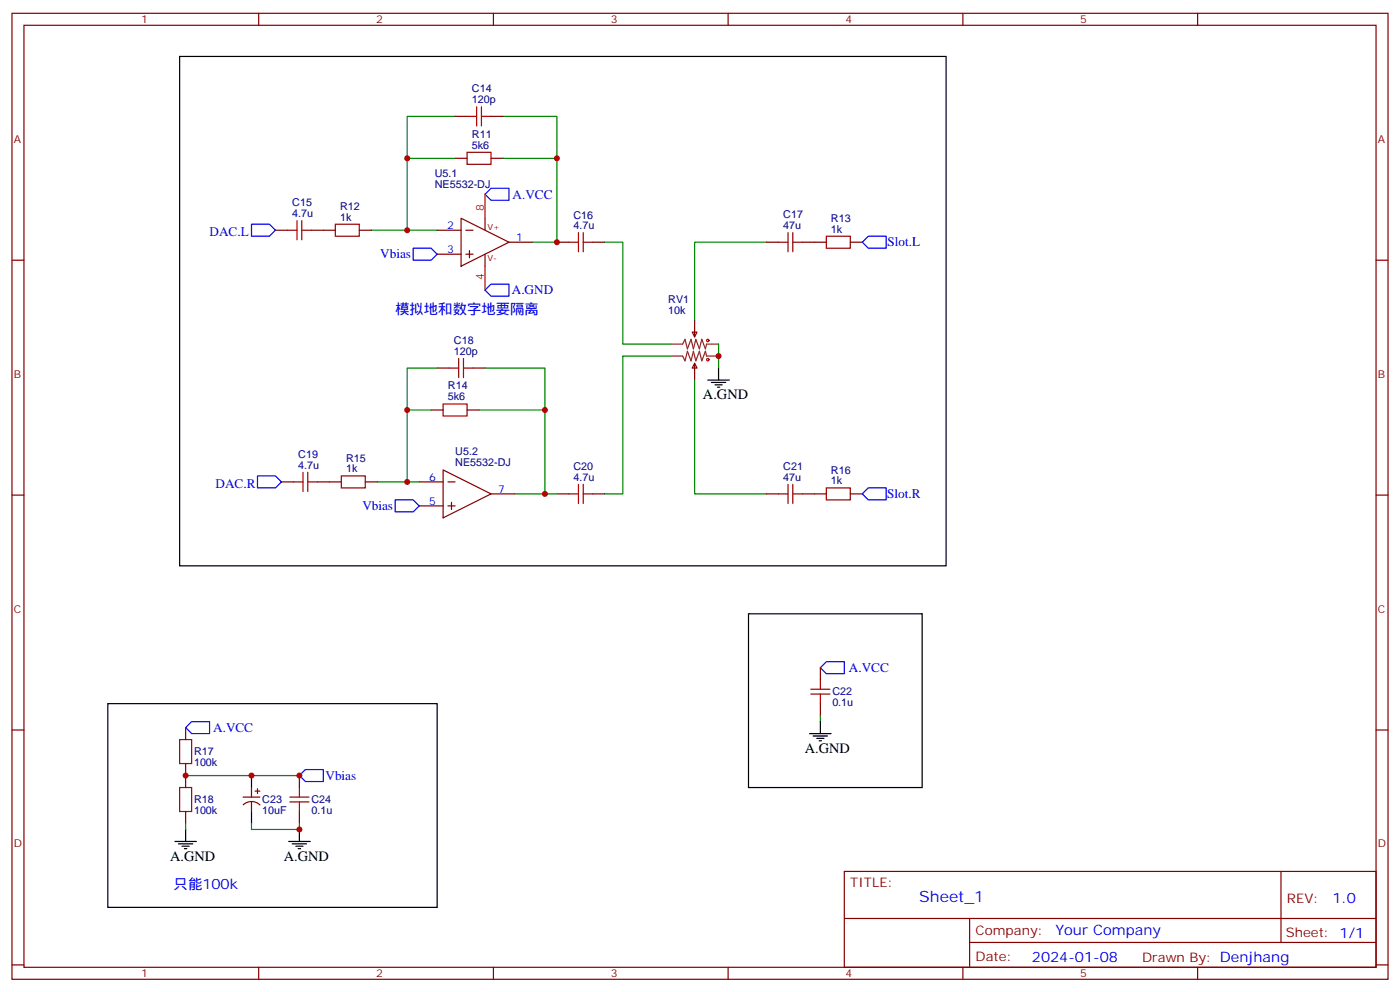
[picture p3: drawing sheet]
<svg xmlns="http://www.w3.org/2000/svg" width="412mm" height="292mm" viewBox="0 0 412 292" stroke-linecap="round" stroke-linejoin="round" font-family="sans-serif">
<g fill="none" stroke="#870000" stroke-width=".35">
<path d="M3.5 3.9h405.4v284.4h-405.4zM7.1 7.4h398.2v277.3h-398.2zM76.2 3.9v3.5M145.3 3.9v3.5M214.5 3.9v3.5M283.6 3.9v3.5M352.8 3.9v3.5M134.1 34.3h3.5M144.6 34.3h3.6M134.1 46.6h3.5M144.6 46.6h3.6M3.5 76.6h3.6"/>
<path d="M81.1 67.8h3.6M91.7 67.8h7.1M105.8 67.8h3.6M128.8 67.8h7M128.8 74.8h7M135.8 64.2l14.1 7.1-14.1 7.1zM137.2 67.8h2.1M137.2 74.8h2.1M138.3 73.8v2.1M142.9 64.2v3.6M142.9 74.8v3.6M149.9 71.3h7.1"/>
<path d="M164 71.3h3.6M174.6 71.3h3.6M225.8 71.3h3.5M236.4 71.3h7M250.5 71.3h3.5M405.3 76.6h3.6M203.9 97.8h1.4l-.7 1.4zM204.6 94.2v5M128.8 108.3h3.5M139.3 108.3h3.6M204.6 106.9l.7 1.4h-1.4zM204.6 106.9v5"/>
<path d="M127 120.7h3.5M130.5 138.3l14.1 7.1-14.1 7zM137.6 120.7h3.5M3.5 145.7h3.6M82.9 141.9h3.5M93.5 141.9h7M107.6 141.9h3.5M123.5 141.9h7M123.5 148.9h7M131.9 141.9h2.2M131.9 148.9h2.2M133 147.8v2.2"/>
<path d="M144.6 145.4h7.1M164 145.4h3.6M174.6 145.4h3.6M225.8 145.4h3.5M236.4 145.4h7M250.5 145.4h3.5M405.3 145.7h3.6M241.7 196.5v3.6M3.5 214.9h3.6M54.7 214.2v3.5M241.7 207.1v3.5M405.3 214.9h3.6"/>
<path d="M54.7 224.8v7M54.7 238.9v3.5M71.6 234.6h5M71.6 236.9a3.5 3.5 0 0 1 5 0M74.1 231.8v2.8M74.1 236v2.9M75.1 232.9h1.5M75.8 232.2v1.4M88.2 228.3v3.5M88.2 238.9v3.5M248.7 256.5h156.6v28.2h-156.6zM377.3 256.5v20.9"/>
<path d="M248.7 270.4h156.5M285.6 277.4h119.6M285.6 270.4v14.1M3.5 284h3.6M76.2 284.7v3.6M145.3 284.7v3.6M214.5 284.7v3.6M283.6 284.7v3.6M352.8 284.7v3.6M405.3 284h3.6"/>
</g>
<path d="M144.6 55.4h5.3v3.5h-5.3l-1.7-1.7zM74.1 66h5.3l1.7 1.8-1.7 1.7h-5.3zM121.7 73.1h5.3l1.8 1.7-1.8 1.8h-5.3zM255.8 69.5h5.3v3.6h-5.3l-1.8-1.8zM144.6 83.6h5.3v3.6h-5.3l-1.7-1.8zM75.8 140.1h5.3l1.8 1.8-1.8 1.7h-5.3zM116.4 147.1h5.3l1.8 1.8-1.8 1.8h-5.3zM255.8 143.6h5.3v3.5h-5.3l-1.8-1.7zM241.7 196.5l1.7-1.7h5.3v3.5h-5.3zM56.4 212.4h5.3v3.5h-5.3l-1.7-1.7zM90 226.5h5.2v3.5h-5.2l-1.8-1.7z" fill="none" stroke="#00f" stroke-width=".35"/>
<g fill="none" stroke="#008700" stroke-width=".35">
<path d="M134.1 34.3h-14.2v12.3M148.2 34.3h15.8v12.3M134.1 46.6h-14.2v21.2M148.2 46.6h15.8v24.7h-7M109.4 67.8h19.4M178.2 71.3h5.2v30h14.2M225.8 71.3h-21.2v22.9M128.8 108.3h-8.9v12.4M142.9 108.3h17.6v12.4M197.6 104.8h-14.2v40.6h-5.2M204.6 111.9v33.5h21.2M211.7 101.3v7"/>
<path d="M127 120.7h-7.1v21.2M141.1 120.7h19.4v24.7h-8.8M111.1 141.9h12.4M160.5 145.4h3.5M241.7 210.6v1.8M54.7 228.3h33.5M54.7 242.4v1.8M74.1 242.4v1.8h14.1v-1.8"/>
</g>
<g fill="none" stroke="#a10000" stroke-width=".35">
<path d="M137.6 34.3h2.8M140.4 31.4v5.7M141.8 34.3h2.8M141.8 31.4v5.7M137.6 44.8h7v3.6h-7zM84.7 67.8h2.8M87.5 64.9v5.7M88.9 67.8h2.8M88.9 64.9v5.7M98.8 66h7v3.5h-7zM167.6 71.3h2.8M170.4 68.5v5.6"/>
<path d="M171.8 71.3h2.8M171.8 68.5v5.6M229.3 71.3h2.8M232.1 68.5v5.6M233.5 71.3h2.9M233.5 68.5v5.6M243.4 69.5h7.1v3.6h-7.1zM130.5 118.9h7.1v3.5h-7.1zM132.3 108.3h2.8M135.1 105.5v5.7M136.5 108.3h2.8M136.5 105.5v5.7"/>
<path d="M89.3 139v5.7M90.7 139v5.7M86.4 141.9h2.9M90.7 141.9h2.8M100.5 140.1h7.1v3.5h-7.1zM167.6 145.4h2.8M170.4 142.6v5.6M171.8 142.6v5.6M171.8 145.4h2.8M229.3 145.4h2.8M232.1 142.6v5.6M233.5 145.4h2.9"/>
<path d="M233.5 142.6v5.6M243.4 143.6h7.1v3.5h-7.1zM52.9 217.7h3.5v7.1h-3.5zM238.8 204.3h5.7M238.8 202.9h5.7M241.7 200.1v2.8M241.7 204.3v2.8M52.9 231.8h3.5v7.1h-3.5zM85.4 236h5.6M85.4 234.6h5.6M88.2 231.8v2.8M88.2 236v2.9"/>
<circle cx="208.5" cy="100.2" r=".35"/>
<circle cx="208.5" cy="105.9" r=".35"/>
</g>
<path d="M142.9 57.2v7M142.9 78.4v7" fill="none" stroke="#f00" stroke-width=".35"/>
<path d="M197.6 101.3h3.5l.7-1.4 .7 2.8 1.1-2.8 .7 2.8 .7-2.8 1 2.8 .7-2.8 1.1 2.8 .3-1.4h3.6M197.6 104.8h3.5l.7 1.4 .7-2.8 1.1 2.8 .7-2.8 .7 2.8 1-2.8 .7 2.8 1.1-2.8 .3 1.4h3.6" fill="none" stroke="#8c2424" stroke-width=".35"/>
<g fill="none" stroke="#000" stroke-width=".35">
<path d="M52.9 16.6h225.8v149.9h-225.8zM208.5 111.9h6.3M209.5 112.6h4.3M210.6 113.3h2.1M211.3 114h.7M211.7 108.3v3.6M220.5 180.7h51.1v51.1h-51.1zM31.7 207.1h97.1v60h-97.1zM238.5 215.9h6.3M239.5 216.6h4.3M240.6 217.3h2.1M241.3 218.1h.7"/>
<path d="M241.7 212.4v3.5M74.1 228.3v3.5M74.1 238.9v3.5M51.5 247.7h6.4M52.6 248.4h4.2M53.6 249.1h2.1M54.3 249.8h.7M54.7 244.2v3.5M85 247.7h6.4M86.1 248.4h4.2M87.1 249.1h2.2M87.8 249.8h.7"/>
<path d="M88.2 244.2v3.5"/>
</g>
<g fill="#c00">
<circle cx="160.5" cy="120.7" r=".88"/>
<circle cx="119.9" cy="120.7" r=".88"/>
<circle cx="119.9" cy="141.9" r=".88"/>
<circle cx="164" cy="46.6" r=".88"/>
<circle cx="119.9" cy="46.6" r=".88"/>
<circle cx="119.9" cy="67.8" r=".88"/>
<circle cx="164" cy="71.3" r=".88"/>
<circle cx="160.5" cy="145.4" r=".88"/>
<circle cx="211.7" cy="104.8" r=".88"/>
<circle cx="74.1" cy="228.3" r=".88"/>
<circle cx="54.7" cy="228.3" r=".88"/>
<circle cx="88.2" cy="244.2" r=".88"/>
<circle cx="88.2" cy="228.3" r=".88"/>
</g>
<text font-size="4.6" fill="#00f" x="270.8" y="265.5">Sheet_1</text>
<g font-size="4.2" fill="#00f">
<text x="116.4" y="92.5">模拟地和数字地要隔离</text>
<text x="51.2" y="261.8">只能100k</text>
<text x="392.5" y="265.8">1.0</text>
<text x="310.9" y="275.3">Your Company</text>
<text x="304" y="283.1">2024-01-08</text>
</g>
<g font-size="4.2">
<text x="207.1" y="117.5">A.GND</text>
<text x="237.1" y="221.6">A.GND</text>
<text x="50.1" y="253.3">A.GND</text>
<text x="83.6" y="253.3">A.GND</text>
</g>
<g font-size="3.9" fill="#00f">
<text x="151" y="58.4">A.VCC</text>
<text x="61.7" y="69.5">DAC.L</text>
<text x="112" y="76.1">Vbias</text>
<text x="261.5" y="72.5">Slot.L</text>
<text x="150.8" y="86.7">A.GND</text>
<text x="63.5" y="143.6">DAC.R</text>
<text x="261.4" y="146.6">Slot.R</text>
<text x="106.7" y="150.2">Vbias</text>
<text x="250.1" y="197.8">A.VCC</text>
<text x="62.8" y="215.4">A.VCC</text>
<text x="95.9" y="229.5">Vbias</text>
</g>
<g font-size="3.9" fill="#800">
<text x="250.5" y="261.1">TITLE:</text>
<text x="379.1" y="265.8">REV:</text>
<text x="287.4" y="275.3">Company:</text>
<text x="378.7" y="275.9">Sheet: 1/1</text>
<text x="287.4" y="283">Date:</text>
<text x="336.4" y="283.1">Drawn By: Denjhang</text>
</g>
<g font-size="3.2" fill="#800">
<text x="41.6" y="6.9">1</text>
<text x="110.8" y="6.9">2</text>
<text x="179.9" y="6.9">3</text>
<text x="249.1" y="6.9">4</text>
<text x="318.2" y="6.9">5</text>
<text x="4.1" y="42">A</text>
<text x="405.9" y="42">A</text>
<text x="4.1" y="111.2">B</text>
<text x="405.9" y="111.2">B</text>
<text x="4.1" y="180.3">C</text>
<text x="405.9" y="180.3">C</text>
<text x="4.1" y="249.4">D</text>
<text x="405.9" y="249.4">D</text>
<text x="41.6" y="287.7">1</text>
<text x="110.8" y="287.7">2</text>
<text x="179.9" y="287.7">3</text>
<text x="249.1" y="287.7">4</text>
<text x="318.2" y="287.7">5</text>
</g>
<g font-size="3.2" fill="#000080">
<text x="139" y="27.2">C14</text>
<text x="139" y="30.4">120p</text>
<text x="139" y="40.6">R11</text>
<text x="139" y="43.8">5k6</text>
<text x="128.1" y="52.2">U5.1</text>
<text x="128.1" y="55.4">NE5532-DJ</text>
<text x="86.1" y="63.9">4.7u</text>
<text x="86.1" y="60.8">C15</text>
<text x="100.2" y="64.9">1k</text>
<text x="100.2" y="61.8">R12</text>
<text x="168.9" y="64.4">C16</text>
<text x="230.7" y="64.2">C17</text>
<text x="244.8" y="65.4">R13</text>
<text x="168.9" y="67.4">4.7u</text>
<text x="230.7" y="67.4">47u</text>
<text x="244.8" y="68.5">1k</text>
<text x="196.8" y="89.3">RV1</text>
<text x="196.8" y="92.5">10k</text>
<text x="133.7" y="101.3">C18</text>
<text x="133.7" y="104.5">120p</text>
<text x="131.9" y="117.9">5k6</text>
<text x="131.9" y="114.6">R14</text>
<text x="87.9" y="138">4.7u</text>
<text x="87.9" y="134.8">C19</text>
<text x="102" y="135.9">R15</text>
<text x="134.1" y="137.2">NE5532-DJ</text>
<text x="134.1" y="134">U5.2</text>
<text x="102" y="139">1k</text>
<text x="168.9" y="141.5">4.7u</text>
<text x="168.9" y="138.5">C20</text>
<text x="230.7" y="141.5">47u</text>
<text x="230.7" y="138.3">C21</text>
<text x="244.8" y="142.6">1k</text>
<text x="244.8" y="139.5">R16</text>
<text x="245.2" y="207.9">0.1u</text>
<text x="245.2" y="204.7">C22</text>
<text x="57.1" y="225.6">100k</text>
<text x="57.1" y="222.4">R17</text>
<text x="57.1" y="239.7">100k</text>
<text x="57.1" y="236.5">R18</text>
<text x="77.3" y="239.6">10uF</text>
<text x="77.3" y="236.5">C23</text>
<text x="91.7" y="239.7">0.1u</text>
<text x="91.7" y="236.5">C24</text>
</g>
<g font-size="3.2" fill="#f00">
<text x="142.5" y="62.1" transform="rotate(-90 142.5 62.1)">8</text>
<text x="142.5" y="82.5" transform="rotate(-90 142.5 82.5)">4</text>
</g>
<g font-size="3.2" fill="#00f">
<text x="131.7" y="67.4">2</text>
<text x="152" y="70.9">1</text>
<text x="131.7" y="74.5">3</text>
<text x="126.4" y="141.5">6</text>
<text x="126.4" y="148.6">5</text>
<text x="146.8" y="145">7</text>
</g>
<g font-size="2.5" fill="#800">
<text x="143.6" y="67.8">V+</text>
<text x="143.6" y="76.9">V-</text>
</g>
</svg>
